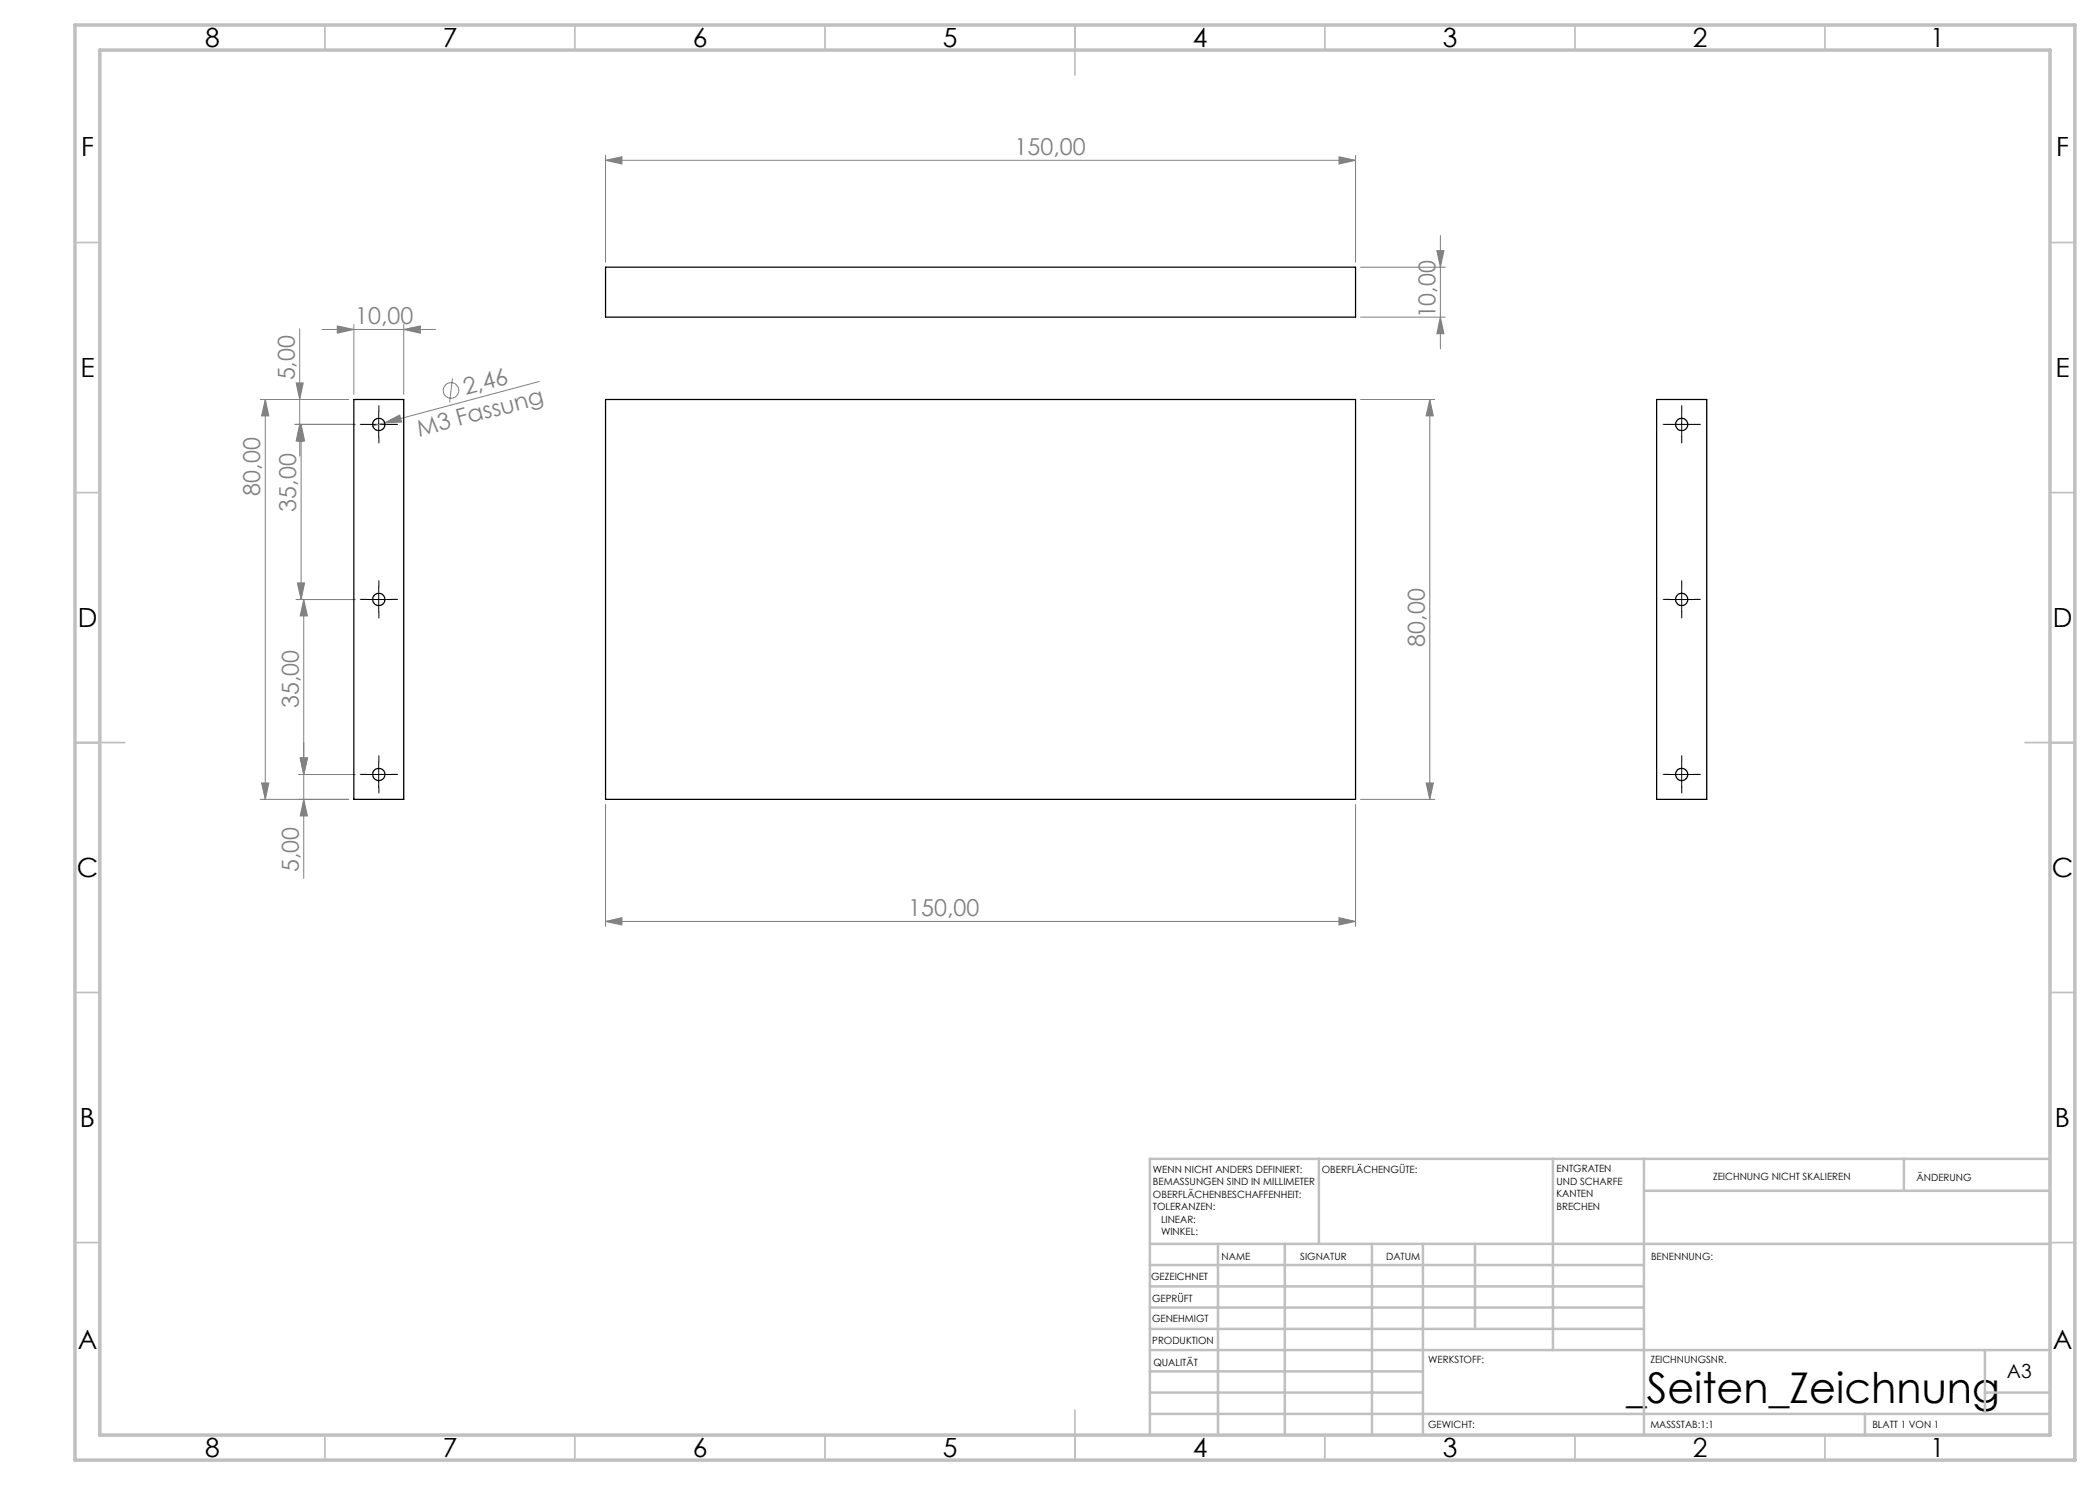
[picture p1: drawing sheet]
<svg xmlns="http://www.w3.org/2000/svg" width="420mm" height="297mm" viewBox="0 0 420 297" stroke-linecap="round" stroke-linejoin="round" font-family="sans-serif">
<g fill="none" stroke="#808080" stroke-width=".2">
<path d="M121.1 32.1l3.3-.7v1.4zM121.1 31.1v21.4M121.1 32.1h150M267.8 31.4l3.3 .7-3.3 .7zM271.1 31.1v21.4M272.1 53.4h17M287.4 50.1h1.4l-.7 3.3zM288.1 47.1v22.7M52 79.9h17.7M53.1 79.9l.7 3.3h-1.5zM53.1 79.9v80M59.2 76.6h1.4l-.7 3.3z"/>
<path d="M59.9 65.8v25.4M64.4 65.9h22.7M67.5 65.2l3.3 .7-3.3 .7zM70.8 64.9v14M80.8 65.9l3.3-.7v1.4zM80.8 64.9v14M90.5 75.7l-.6 4.8M107.8 76.3l-33.2 8.9M272.1 63.4h17M272.1 79.9h14.8M286 79.9l.7 3.3h-1.5zM286 79.9v80"/>
<path d="M288.1 63.4l.7 3.3h-1.4zM58.9 84.9h12.1M59.9 84.9l.7 3.3h-1.4zM60.2 84.9l.7 3.3h-1.4zM60.2 84.9v35M76.9 84.6l3-1.6 .4 1.4zM59.5 116.6h1.4l-.7 3.3zM60.7 119.9l.8 3.3h-1.5zM60.7 119.9v55.8M71 119.9h-11.8M52 159.9h17.7M52.3 156.6h1.5l-.7 3.3z"/>
<path d="M60 151.6h1.5l-.8 3.3zM60.7 159.9l.8 3.3h-1.5zM71 154.9h-11.2M272.1 159.9h14.8M285.2 156.6h1.5l-.7 3.3zM121.1 160.9v24.4M271.1 160.9v24.4M121.1 184.3l3.3-.8v1.5zM121.1 184.3h150M267.8 183.5l3.3 .8-3.3 .7z"/>
<circle cx="90.2" cy="78.1" r="1.56"/>
</g>
<g fill="none" stroke="#000" stroke-width=".2" stroke-dasharray="15.2 1.3 1.3 1.3">
<path d="M73.3 84.9h-1.3M75.8 82.4v-1.3M75.8 87.4v1.2M78.3 84.9h1.2M333.9 84.9h-1.3M336.4 82.4v-1.3M336.4 87.4v1.2M338.9 84.9h1.2M73.3 119.9h-1.3M75.8 117.4v-1.3M78.3 119.9h1.2M333.9 119.9h-1.3"/>
<path d="M336.4 117.4v-1.3M338.9 119.9h1.2M75.8 122.4v1.2M336.4 122.4v1.2M73.3 154.9h-1.3M75.8 152.4v-1.3M75.8 157.4v1.2M78.3 154.9h1.2M333.9 154.9h-1.3M336.4 152.4v-1.3M336.4 157.4v1.2M338.9 154.9h1.2"/>
</g>
<path d="M73.3 84.9h4.9M75.7 82.4v5M333.8 84.9h5M336.3 82.4v5M73.3 119.9h4.9M75.7 117.4v5M333.8 119.9h5M336.3 117.4v5M73.3 154.9h4.9M75.7 152.4v5M333.8 154.9h5M336.3 152.4v5" fill="none" stroke="#000" stroke-width=".2"/>
<g fill="none" stroke="#c0c0c0" stroke-width=".35">
<path d="M65 5v5M115 5v5M165 5v5M215 5v10M265 5v5M315 5v5M365 5v5M15 48.5h5M410 48.5h5M15 98.5h5M410 98.5h5M15 148.5h10"/>
<path d="M405 148.5h10M15 198.5h5M410 198.5h5M15 248.5h5M410 248.5h5M65 287v5M115 287v5M165 287v5M215 282v10M265 287v5M315 287v5M365 287v5"/>
</g>
<g fill="none" stroke="#c0c0c0" stroke-width=".5">
<path d="M263.8 231.8v17M310.6 231.8v38.2M328.8 231.8v55.2M328.8 238.2h81.2M380.8 231.8v6.4M410 231.8h-180v55.2M230 248.8h180M230 257.3h98.8M230 253h98.8M243.6 248.8v38.2M257 248.8v38.2M274.4 248.8v38.2"/>
<path d="M284.6 248.8v38.2M295 248.8v17M230 265.8h98.8M230 261.5h98.8M230 278.5h54.6M230 274.3h54.6M230 270h180M397 278.5h13M397 270v12.8M230 282.8h180M373 282.8v4.2"/>
</g>
<path d="M15 5h400v287h-400zM20 10h390v277h-390z" fill="none" stroke="#c0c0c0" stroke-width=".7"/>
<g fill="#808080">
<path d="M76.9 84.6l3-1.6 .4 1.4z"/>
<path d="M267.8 31.4l3.3 .7-3.3 .7zM121.1 32.1l3.3-.7v1.4zM80.8 65.9l3.3-.7v1.4zM67.5 65.2l3.3 .7-3.3 .7z"/>
<path d="M121.1 184.3l3.3-.8v1.5zM267.8 183.5l3.3 .8-3.3 .7z"/>
<path d="M288.1 63.4l.7 3.3h-1.4zM287.4 50.1h1.4l-.7 3.3zM60.7 159.9l.8 3.3h-1.5zM60 151.6h1.5l-.8 3.3zM59.5 116.6h1.4l-.7 3.3zM60.2 84.9l.7 3.3h-1.4zM59.9 84.9l.7 3.3h-1.4zM59.2 76.6h1.4l-.7 3.3z"/>
<path d="M285.2 156.6h1.5l-.7 3.3zM286 79.9l.7 3.3h-1.5z"/>
<path d="M53.1 79.9l.7 3.3h-1.5zM52.3 156.6h1.5l-.7 3.3zM60.7 119.9l.8 3.3h-1.5zM60 151.6h1.5l-.8 3.3z"/>
</g>
<g fill="none" stroke="#000" stroke-width=".25">
<path d="M121.1 53.4h150v10h-150zM70.8 79.9h10v80h-10zM121.1 79.9h150v80h-150zM331.3 79.9h10v80h-10z"/>
<circle cx="75.8" cy="84.9" r="1.23"/>
<circle cx="336.3" cy="84.9" r="1.22"/>
<circle cx="75.8" cy="119.9" r="1.23"/>
<circle cx="336.3" cy="119.9" r="1.22"/>
<circle cx="75.8" cy="154.9" r="1.24"/>
<circle cx="336.3" cy="154.9" r="1.22"/>
</g>
<text font-size="8.5" x="325.2" y="280.6">_Seiten_Zeichnung</text>
<g font-size="5.3">
<text x="41" y="9.5">8</text>
<text x="88.5" y="9.5">7</text>
<text x="138.5" y="9.5">6</text>
<text x="188.5" y="9.5">5</text>
<text x="238.5" y="9.5">4</text>
<text x="288.5" y="9.5">3</text>
<text x="338.5" y="9.5">2</text>
<text x="386" y="9.5">1</text>
<text x="16.2" y="31.2">F</text>
<text x="411.2" y="31.2">F</text>
<text x="16.1" y="75.5">E</text>
<text x="411.1" y="75.5">E</text>
<text x="15.5" y="125.5">D</text>
<text x="410.5" y="125.5">D</text>
<text x="15.4" y="175.5">C</text>
<text x="410.4" y="175.5">C</text>
<text x="16" y="225.5">B</text>
<text x="411" y="225.5">B</text>
<text x="15.5" y="269.7">A</text>
<text x="410.5" y="269.7">A</text>
<text x="41" y="291.5">8</text>
<text x="88.5" y="291.5">7</text>
<text x="138.5" y="291.5">6</text>
<text x="188.5" y="291.5">5</text>
<text x="238.5" y="291.5">4</text>
<text x="288.5" y="291.5">3</text>
<text x="338.5" y="291.5">2</text>
<text x="386" y="291.5">1</text>
</g>
<g font-size="4.7" fill="#808080">
<text x="202.9" y="31">150,00</text>
<text x="71" y="64.9">10,00</text>
<text x="287.1" y="63.7" transform="rotate(-90 287.1 63.7)">10,00</text>
<text x="58.9" y="76.1" transform="rotate(-90 58.9 76.1)">5,00</text>
<text x="93.1" y="79.1" transform="rotate(-15 93.1 79.1)">2,46</text>
<text x="83.8" y="87.4" transform="rotate(-15 83.8 87.4)">M3 Fassung</text>
<text x="52.1" y="99.1" transform="rotate(-90 52.1 99.1)">80,00</text>
<text x="59.2" y="102.3" transform="rotate(-90 59.2 102.3)">35,00</text>
<text x="285" y="129.3" transform="rotate(-90 285 129.3)">80,00</text>
<text x="59.8" y="141.6" transform="rotate(-90 59.8 141.6)">35,00</text>
<text x="59.8" y="174.4" transform="rotate(-90 59.8 174.4)">5,00</text>
<text x="181.6" y="183.2">150,00</text>
</g>
<text font-size="3.9" x="401.4" y="275.6">A3</text>
<g font-size="2">
<text x="230.6" y="234.6">WENN NICHT ANDERS DEFINIERT:</text>
<text x="230.6" y="237.1">BEMASSUNGEN SIND IN MILLIMETER</text>
<text x="230.6" y="239.6">OBERFLÄCHENBESCHAFFENHEIT:</text>
<text x="264.4" y="234.6">OBERFLÄCHENGÜTE:</text>
<text x="311.3" y="234.5">ENTGRATEN</text>
<text x="311.3" y="237">UND SCHARFE</text>
<text x="311.3" y="239.5">KANTEN</text>
<text x="342.6" y="236">ZEICHNUNG NICHT SKALIEREN</text>
<text x="383.3" y="236.2">ÄNDERUNG</text>
<text x="230.6" y="242.1">TOLERANZEN:</text>
<text x="232.2" y="244.6">LINEAR:</text>
<text x="311.3" y="242">BRECHEN</text>
<text x="232.2" y="247.1">WINKEL:</text>
<text x="244.3" y="252">NAME</text>
<text x="260" y="251.9">SIGNATUR</text>
<text x="277.2" y="251.9">DATUM</text>
<text x="330.2" y="251.9">BENENNUNG:</text>
<text x="230.2" y="256.1">GEZEICHNET</text>
<text x="230.4" y="260.3">GEPRÜFT</text>
<text x="230.4" y="264.4">GENEHMIGT</text>
<text x="230.5" y="268.8">PRODUKTION</text>
<text x="230.7" y="273.1">QUALITÄT</text>
<text x="285.6" y="272.5">WERKSTOFF:</text>
<text x="330.1" y="272.5">ZEICHNUNGSNR.</text>
<text x="285.6" y="285.5">GEWICHT:</text>
<text x="330.1" y="285.6">MASSSTAB:1:1</text>
<text x="374.5" y="285.6">BLATT 1 VON 1</text>
</g>
</svg>
